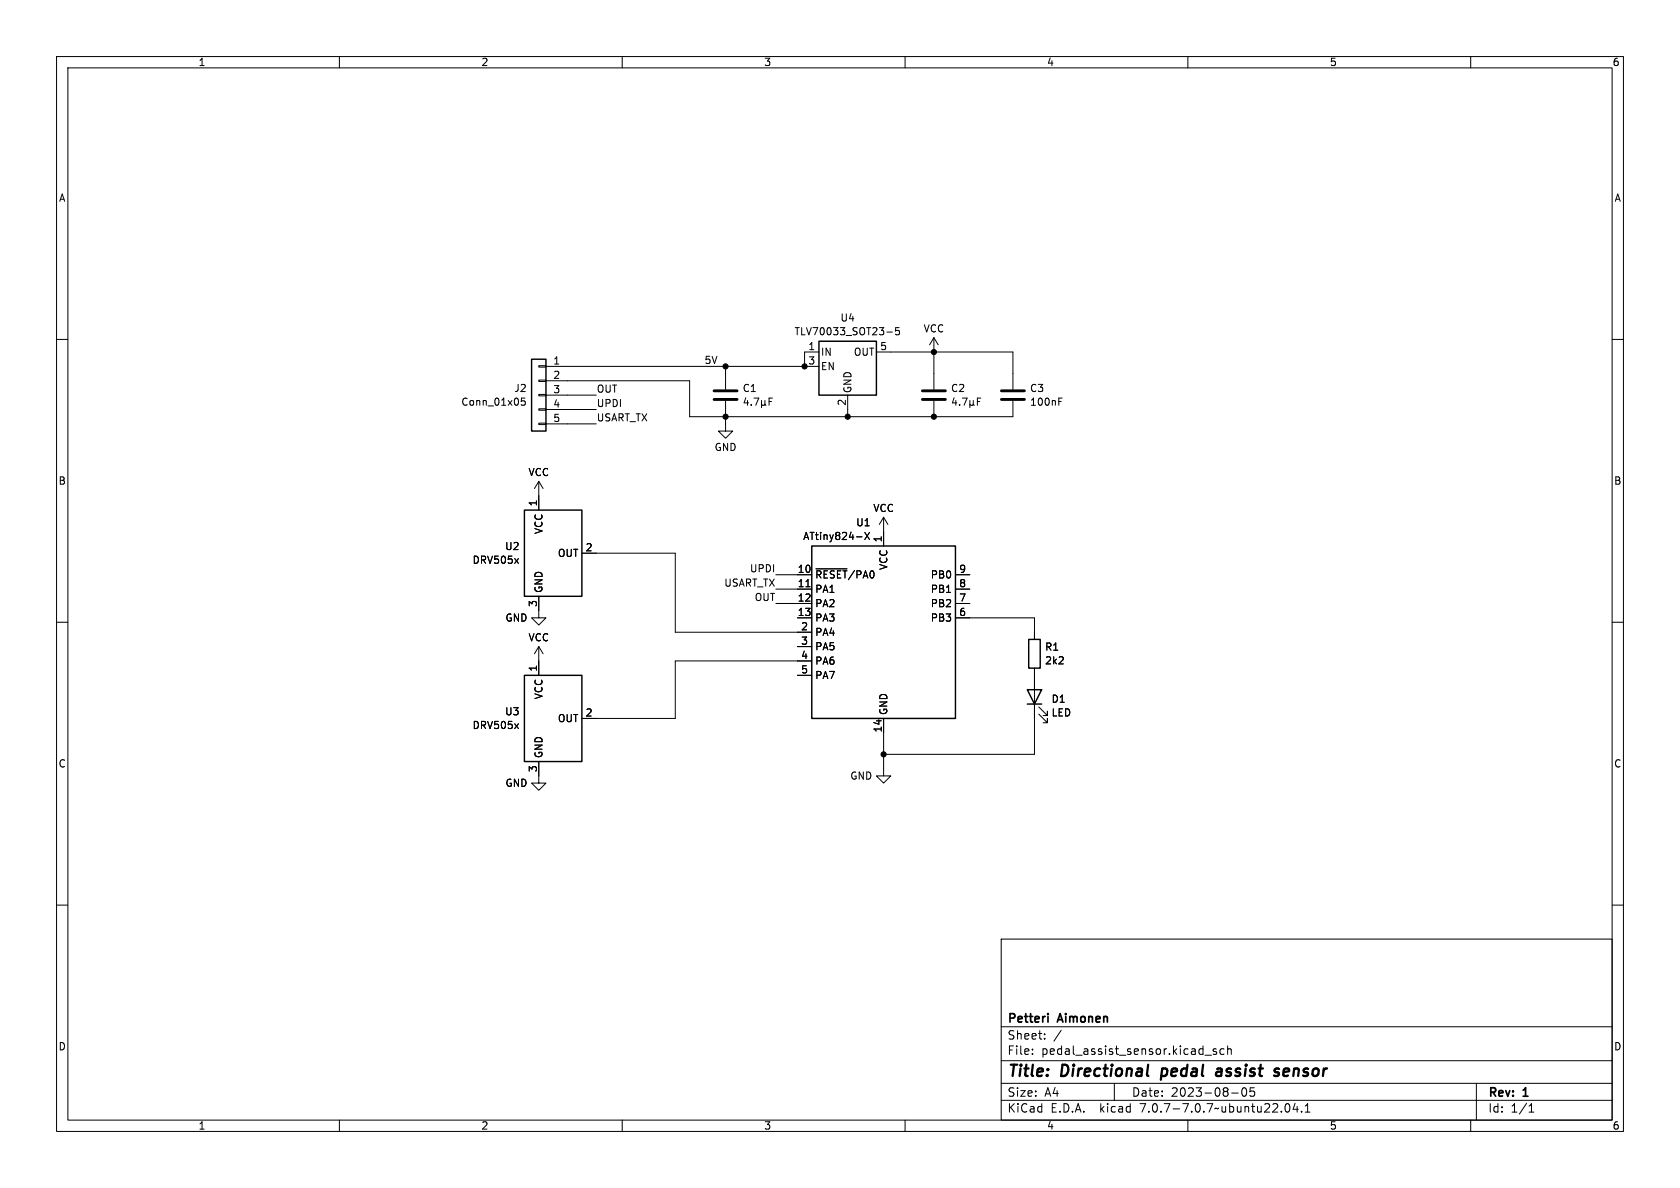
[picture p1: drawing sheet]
<svg xmlns="http://www.w3.org/2000/svg" width="297mm" height="210mm" viewBox="0 0 297 210" stroke-linecap="round" stroke-linejoin="round" font-family="sans-serif">
<g fill="none" stroke="#000" stroke-width=".18">
<path d="M10 10h277v190h-277zM12 12h273v186h-273zM60 10v2M110 10v2M160 10v2M210 10v2M260 10v2M10 60h2M156.8 58.7h1M159 57.9h-.6l-.1 .6 .2-.1 .4 .1 .1 .1v.5l-.2 .1-.5-.1M165.1 59.7v9.1M165.1 59.7l-.8 1.3"/>
<path d="M165.1 59.7l.8 1.3M285 60h2M92.8 70.4h-.6l-.1 .6 .2-.1h.4l.2 .2-.1 .4-.2 .1-.5-.1M95.2 74.8h1.3v.3h-1.3zM95.2 72.3h1.3v.2h-1.3zM95.2 69.7h1.3v.3h-1.3zM95.2 67.2h1.3v.2h-1.3zM95.2 64.6h1.3v.3h-1.3zM96.5 67.3h25.4v6.4h57.2v-2.8M96.5 64.8h48.3M96.5 69.9h8.9M96.5 72.4h8.9"/>
<path d="M96.5 74.9h8.9M128.3 70.9v5.3h1.2l-1.2 1.3-1.3-1.3h1.3M128.3 64.8v4M131.8 70.3l-.3 .9h.8M132.1 70.8v.8M132.8 71.5v.1M133.3 70.4h.8l-.5 1.2M134.6 71.5l.2 .1h.3l.1-.1M134.6 70.8v1.3M135.2 71.5l.2 .1M135.2 70.8v.7M136 71h.4"/>
<path d="M136.6 70.4h-.6v1.2M144.8 62.2h-2.6v2.6M149.9 69.9v3.8M154.9 62.2h24.2v6.6M165.1 70.9v2.8M168.7 70.3l-.3 .9h.8M169 70.8v.8M169.6 71.5v.1M170.1 70.4h.9l-.6 1.2M171.5 70.8v1.3M171.5 71.5l.1 .1h.3l.2-.1M172.1 71.5l.1 .1"/>
<path d="M172.1 70.8v.7M172.8 71h.4M173.4 70.4h-.6v1.2M187.2 70.4h.6M187.2 71h.4M91 98.7l.7 .9M91.7 98.7l-.7 .9M95.2 85.1l-.7 1.3M95.2 85.1v5.1M95.2 85.1l.8 1.3M102.9 97.8h16.5v14h24.1M151.4 94.9h1"/>
<path d="M152.9 94.1l.8 1.3M153.7 94.1l-.8 1.3M156.2 91.4l-.8 1.3M156.2 91.4v5.1M156.2 91.4l.8 1.3M10 110h2M95.2 105.4v3.8h1.3l-1.3 1.3-1.2-1.3h1.2M95.2 114.3v5.1M95.2 114.3l-.7 1.3M95.2 114.3l.8 1.3M137.2 101.6h6.3M137.2 104.1h6.3"/>
<path d="M137.2 106.7h6.3M141 109.2h2.5M141 114.3h2.5M141 119.4h2.5M142.5 103.7h.7M143.5 116.8h-24.1v10.2h-16.5M144.2 100.6h5.5M168.9 109.2h14v3.8M168.9 101.6h2.5M168.9 104.1h2.5M168.9 106.7h2.5M182.9 118.1v15.3h-26.7"/>
<path d="M285 110h2M91 127.9l.7 .9M91.7 127.9l-.7 .9M95.2 134.6v3.8h1.3l-1.3 1.3-1.2-1.3h1.2M156.2 127v10.2h1.3l-1.3 1.2-1.3-1.2h1.3M183.6 126.2l1.6 1.6v-.8v.8h-.8M183.6 125l1.6 1.5v-.8v.8h-.8M10 160h2M285 160h2M177 166h108v32h-108zM60 198v2M110 198v2"/>
<path d="M160 198v2M177 194.5h108M177 191.5h108M177 187.5h108M177 181.5h108M182.5 186.3v.1M182.5 185.5v.1M184.7 183.6v.1M184.7 182.8v.1M187.6 182.1l-1.3 2M197 191.5v3M210 198v2"/>
<path d="M213 186.5h1.2M215 185.5l-.3-.1-.2 .2v.2l.5 .2v.3h-.5M216.4 185.5l-.4-.1-.3 .3v.4l.1 .2h.6M217 185.5l.2-.1 .4 .1 .1 .9M217 184.9v1.5M217.7 193.2h1.2M219.7 192.4l.2-.1a.81 .81 0 0 1 .6 .6 .81 .81 0 0 1-.3 .8l-.2 .1a.81 .81 0 0 1-.3-1.4zM221.7 192.3h-.7v.7l.2-.1h.5l.1 .3-.1 .5-.2 .1-.5-.1M227.3 195.2l.2-.1a.81 .81 0 0 1 .6 .6 .81 .81 0 0 1-.3 .8l-.1 .1a.81 .81 0 0 1-.4-1.4zM229 195l-.4 1.1h.9M229.3 195.6v1M230.1 196.5v.1"/>
<path d="M230.7 196.6h.9M230.7 195.5l.5-.4v1.5M260 198v2M261 191.5v6.5M270.3 196.6h.9M270.3 195.5l.4-.4v1.5"/>
</g>
<path d="M205.5 188.9l-.3 2M215.2 189l.2-.1 .5 .1M216 189.4h-.7a.4 .4 0 0 0-.3 .4 .4 .4 0 0 0 .2 .4l.7-.1M225.6 189.5h.3l.2 .3-.1 .3-.2 .1M225.7 188.9l.4 .1M227.1 189l-.2 .9 .2 .3M227.9 189.4l-1 .1" fill="none" stroke="#000" stroke-width=".4"/>
<path d="M185.3 179.2v.1M185.3 179.7v1" fill="none" stroke="#000" stroke-width=".3"/>
<path d="M126.2 70.6h4.1M126.2 69.1h4.1M163.1 70.6h4M163.1 69.1h4M177 70.6h4.1M177 69.1h4.1" fill="none" stroke="#000" stroke-width=".51"/>
<path d="M94 63.5h2.5v12.7h-2.5zM144.8 60.3h10.1v9.6h-10.1zM92.7 90.2h10.2v15.2h-10.2zM143.5 96.5h25.4v30.5h-25.4zM92.7 119.4h10.2v15.2h-10.2zM181.9 113h2v5.1h-2zM181.6 121.9h2.5l-1.2 2.6zM181.6 124.5h2.5" fill="none" stroke="#000" stroke-width=".25"/>
<g fill="#000" stroke="#000" stroke-width=".18">
<circle cx="128.3" cy="64.8" r=".46"/>
<circle cx="128.3" cy="73.7" r=".46"/>
<circle cx="142.2" cy="64.8" r=".46"/>
<circle cx="149.9" cy="73.7" r=".46"/>
<circle cx="165.1" cy="73.7" r=".46"/>
<circle cx="165.1" cy="62.2" r=".46"/>
<circle cx="156.2" cy="133.4" r=".46"/>
</g>
<g font-size="2.8">
<text x="178" y="190.9">Title:</text>
<text x="187.7" y="190.9">Directional</text>
<text x="206.2" y="190.9">pedal</text>
<text x="216.7" y="190.9">assist</text>
<text x="227.8" y="190.9">sensor</text>
</g>
<g font-size="2.1">
<text x="178" y="184">Sheet:</text>
<text x="178" y="181.2">Petteri</text>
<text x="187.2" y="181.2">Aimonen</text>
<text x="178" y="186.7">File:</text>
<text x="184.1" y="186.7">pedal_assist_sensor.kicad_sch</text>
<text x="178" y="196.9">KiCad</text>
<text x="178" y="194.1">Size:</text>
<text x="184.7" y="194.1">A4</text>
<text x="185.7" y="196.9">E.D.A.</text>
<text x="194.6" y="196.9">kicad</text>
<text x="200" y="194.1">Date:</text>
<text x="201.8" y="196.9">7.0.7-7.0.7~ubuntu22.04.1</text>
<text x="207" y="194.1">2023-08-05</text>
<text x="263" y="194.3">Rev:</text>
<text x="263" y="196.9">Id:</text>
<text x="267.1" y="196.9">1/1</text>
<text x="269.4" y="194.3">1</text>
</g>
<g font-size="1.8">
<text x="35" y="11.9">1</text>
<text x="85" y="11.9">2</text>
<text x="135" y="11.9">3</text>
<text x="185" y="11.9">4</text>
<text x="235" y="11.9">5</text>
<text x="285" y="11.9">6</text>
<text x="10.3" y="35.9">A</text>
<text x="285.3" y="35.9">A</text>
<text x="140.4" y="59.5">TLV70033_SOT23-5</text>
<text x="148.5" y="57">U4</text>
<text x="163.2" y="59">VCC</text>
<text x="97.7" y="64.5">1</text>
<text x="124.5" y="64.4">5V</text>
<text x="142.8" y="62">1</text>
<text x="142.8" y="64.5">3</text>
<text x="145" y="63.1">IN</text>
<text x="145" y="65.6">EN</text>
<text x="150.9" y="63.1">OUT</text>
<text x="155.5" y="62">5</text>
<text x="81.5" y="71.9">Conn_01x05</text>
<text x="90.8" y="69.5">J2</text>
<text x="97.7" y="67.1">2</text>
<text x="97.7" y="69.6">3</text>
<text x="105.4" y="69.5">OUT</text>
<text x="131.2" y="69.5">C1</text>
<text x="149.6" y="71.8" transform="rotate(-90 149.6 71.8)">2</text>
<text x="150.7" y="69.6" transform="rotate(-90 150.7 69.6)">GND</text>
<text x="168" y="69.5">C2</text>
<text x="182" y="69.5">C3</text>
<text x="182" y="71.9">100nF</text>
<text x="97.7" y="72.1">4</text>
<text x="97.7" y="74.7">5</text>
<text x="105.4" y="72">UPDI</text>
<text x="105.4" y="74.6">USART_TX</text>
<text x="126.2" y="79.9">GND</text>
<text x="10.3" y="85.9">B</text>
<text x="93.3" y="84.4">VCC</text>
<text x="95" y="89.6" transform="rotate(-90 95 89.6)">1</text>
<text x="285.3" y="85.9">B</text>
<text x="96.1" y="94.5" transform="rotate(-90 96.1 94.5)">VCC</text>
<text x="141.9" y="95.7">ATtiny824-X</text>
<text x="151.3" y="93.2">U1</text>
<text x="154.3" y="90.7">VCC</text>
<text x="156" y="96" transform="rotate(-90 156 96)">1</text>
<text x="83.4" y="99.9">DRV505x</text>
<text x="89.2" y="97.4">U2</text>
<text x="98.5" y="98.7">OUT</text>
<text x="103.4" y="97.5">2</text>
<text x="132.5" y="101.3">UPDI</text>
<text x="140.9" y="101.3">10</text>
<text x="157.1" y="100.9" transform="rotate(-90 157.1 100.9)">VCC</text>
<text x="169.5" y="101.3">9</text>
<text x="95" y="107.4" transform="rotate(-90 95 107.4)">3</text>
<text x="96.1" y="104.9" transform="rotate(-90 96.1 104.9)">GND</text>
<text x="127.9" y="103.8">USART_TX</text>
<text x="133.3" y="106.3">OUT</text>
<text x="140.9" y="103.9">11</text>
<text x="140.9" y="106.4">12</text>
<text x="144" y="102.5">~{RESET}/PA0</text>
<text x="144" y="105">PA1</text>
<text x="144" y="107.5">PA2</text>
<text x="164.4" y="107.5">PB2</text>
<text x="164.4" y="105">PB1</text>
<text x="164.4" y="102.5">PB0</text>
<text x="169.5" y="106.4">7</text>
<text x="169.5" y="103.9">8</text>
<text x="89.3" y="110.1">GND</text>
<text x="93.3" y="113.6">VCC</text>
<text x="140.9" y="109">13</text>
<text x="141.5" y="111.5">2</text>
<text x="144" y="110.1">PA3</text>
<text x="144" y="112.6">PA4</text>
<text x="164.4" y="110.1">PB3</text>
<text x="169.5" y="109">6</text>
<text x="95" y="118.8" transform="rotate(-90 95 118.8)">1</text>
<text x="141.5" y="114">3</text>
<text x="141.5" y="116.6">4</text>
<text x="141.5" y="119.1">5</text>
<text x="144" y="115.2">PA5</text>
<text x="144" y="117.7">PA6</text>
<text x="184.7" y="115.2">R1</text>
<text x="184.7" y="117.6">2k2</text>
<text x="96.1" y="123.7" transform="rotate(-90 96.1 123.7)">VCC</text>
<text x="144" y="120.2">PA7</text>
<text x="185.8" y="124.4">D1</text>
<text x="83.4" y="129.1">DRV505x</text>
<text x="89.2" y="126.7">U3</text>
<text x="98.5" y="127.9">OUT</text>
<text x="103.4" y="126.7">2</text>
<text x="156" y="129.6" transform="rotate(-90 156 129.6)">14</text>
<text x="157.1" y="126.5" transform="rotate(-90 157.1 126.5)">GND</text>
<text x="185.8" y="126.9">LED</text>
<text x="10.3" y="135.9">C</text>
<text x="95" y="136.6" transform="rotate(-90 95 136.6)">3</text>
<text x="96.1" y="134.1" transform="rotate(-90 96.1 134.1)">GND</text>
<text x="285.3" y="135.9">C</text>
<text x="89.3" y="139.3">GND</text>
<text x="150.2" y="138">GND</text>
<text x="10.3" y="185.9">D</text>
<text x="285.3" y="185.9">D</text>
<text x="35" y="199.9">1</text>
<text x="85" y="199.9">2</text>
<text x="135" y="199.9">3</text>
<text x="185" y="199.9">4</text>
<text x="235" y="199.9">5</text>
<text x="285" y="199.9">6</text>
</g>
</svg>
